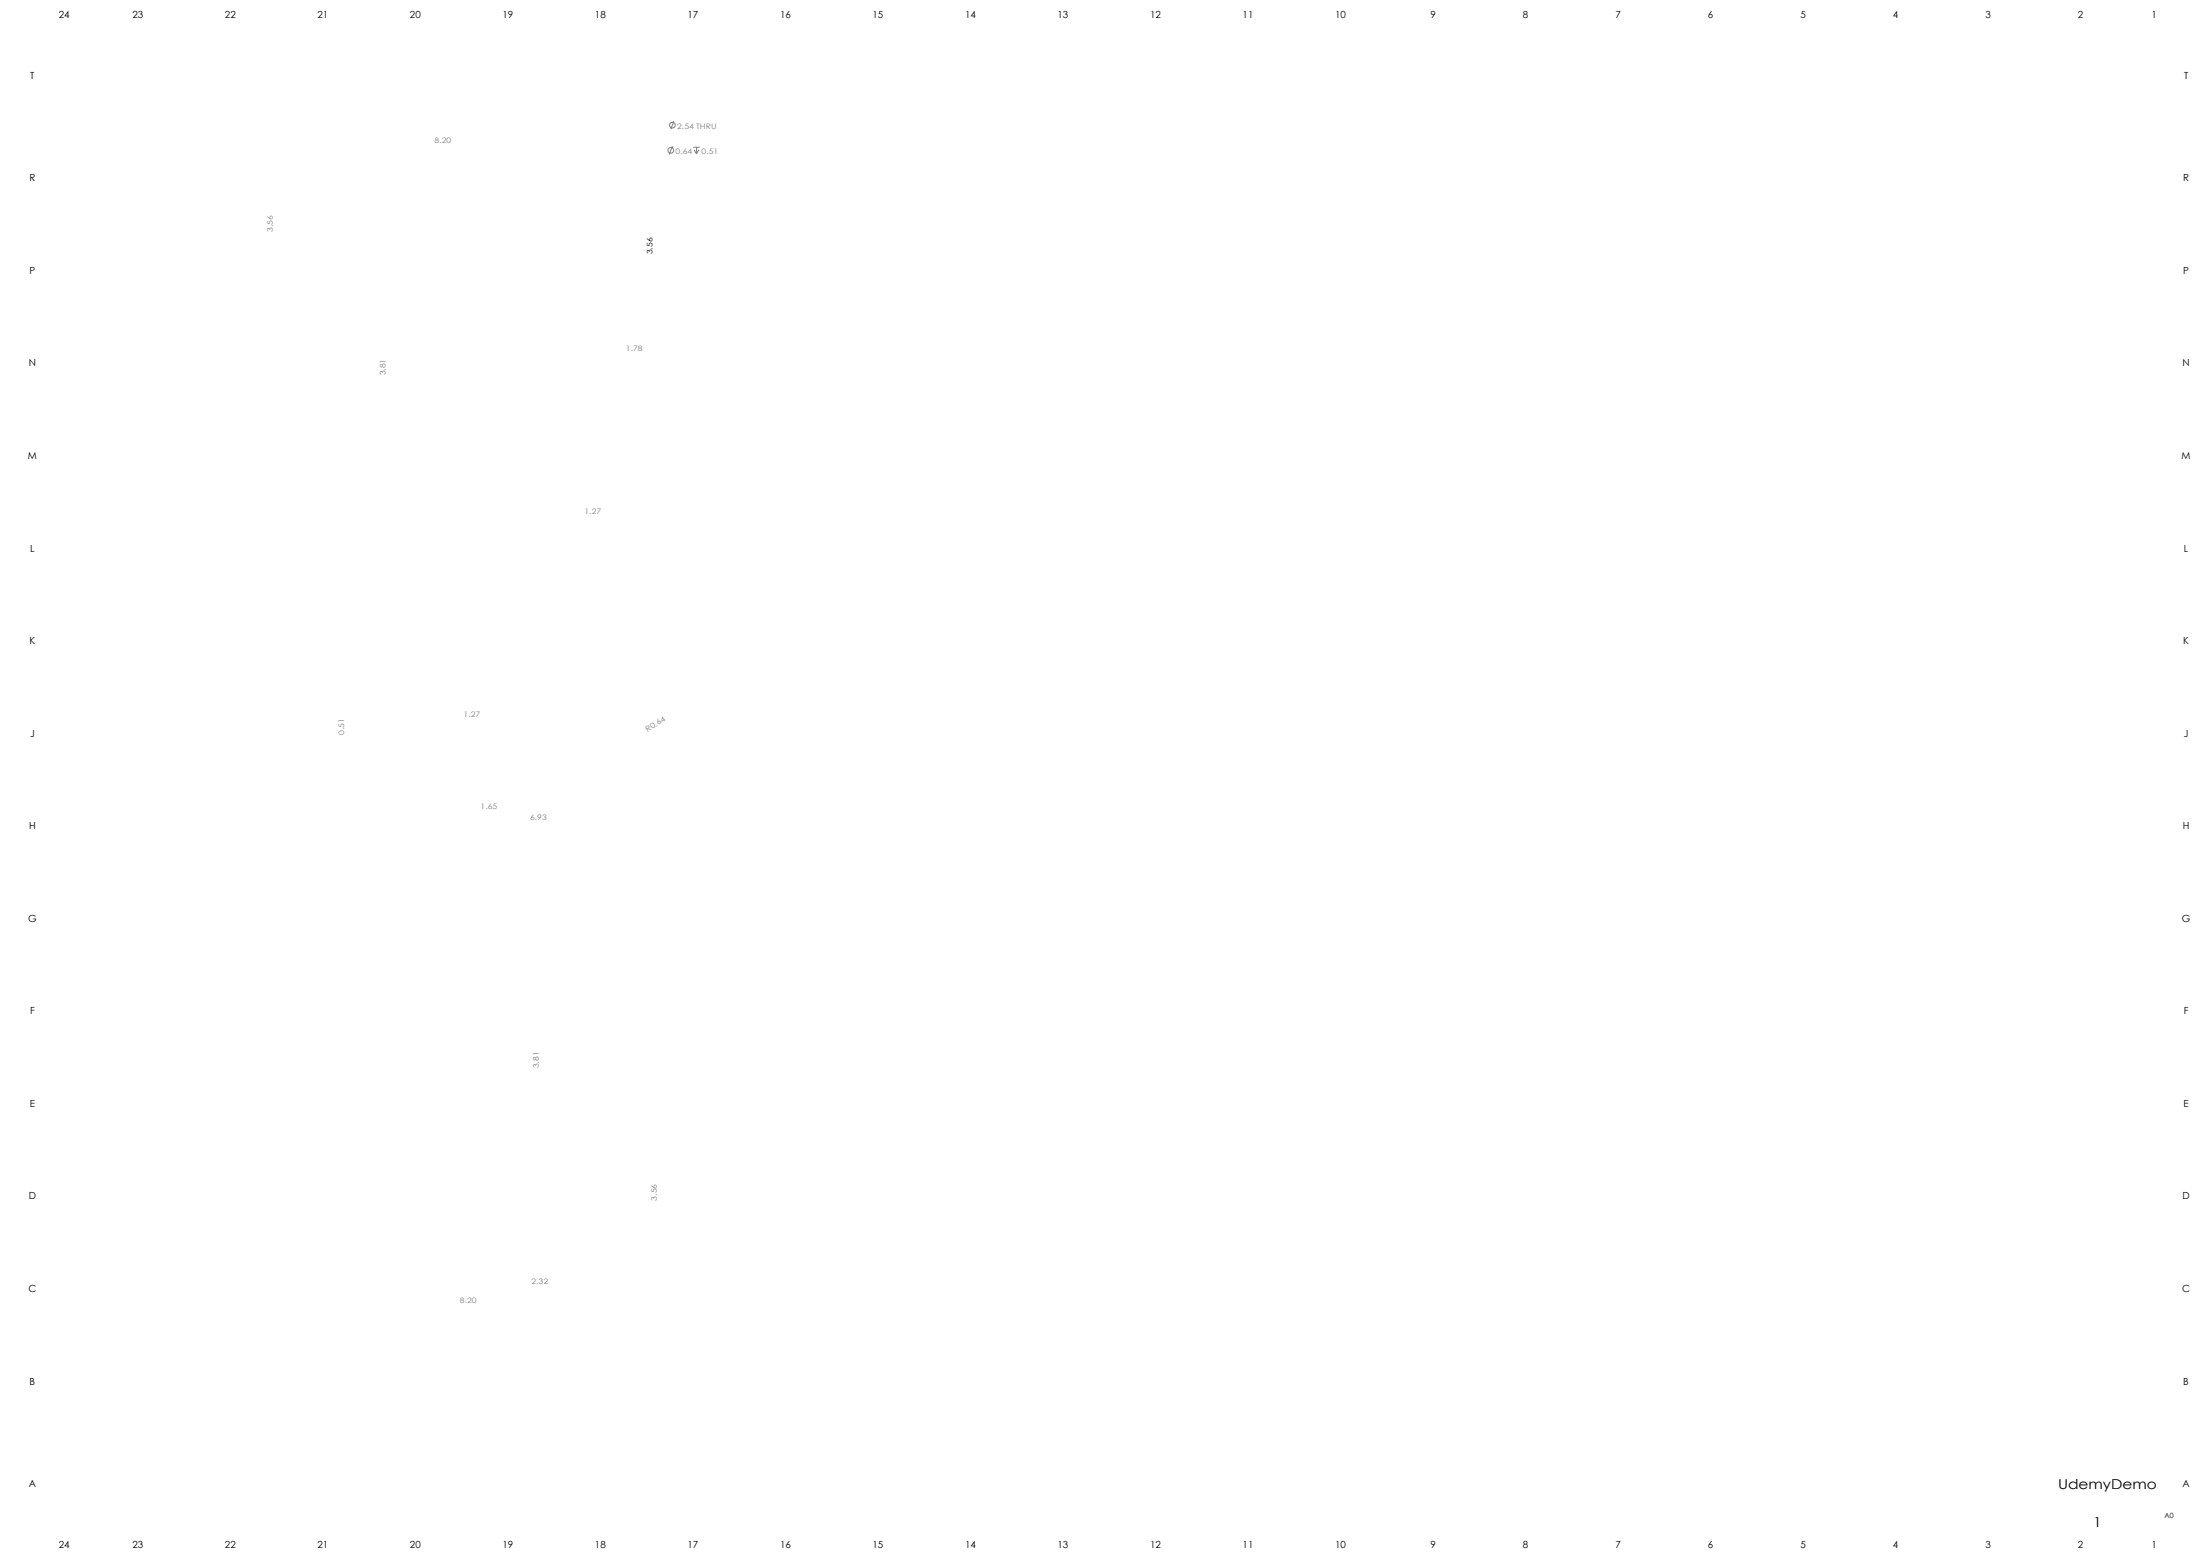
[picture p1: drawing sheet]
<svg xmlns="http://www.w3.org/2000/svg" width="1189mm" height="841mm" viewBox="0 0 1189 841" stroke-linecap="round" stroke-linejoin="round" font-family="sans-serif">
<g fill="none" stroke="#808080" stroke-width=".54">
<path d="M363 79l-1 4M364 65l-1 5M375 80h3M376 80v3M375 81l1 2M378 81l-2 2"/>
<circle cx="363" cy="68" r="1.6"/>
<circle cx="363" cy="81" r="1.6"/>
</g>
<g font-size="7.4">
<text x="1112" y="804">UdemyDemo</text>
<text x="1131" y="825">1</text>
</g>
<g font-size="5.3">
<text x="32" y="10">24</text>
<text x="72" y="10">23</text>
<text x="122" y="10">22</text>
<text x="172" y="10">21</text>
<text x="222" y="10">20</text>
<text x="272" y="10">19</text>
<text x="322" y="10">18</text>
<text x="372" y="10">17</text>
<text x="422" y="10">16</text>
<text x="472" y="10">15</text>
<text x="522" y="10">14</text>
<text x="572" y="10">13</text>
<text x="622" y="10">12</text>
<text x="672" y="10">11</text>
<text x="722" y="10">10</text>
<text x="773" y="10">9</text>
<text x="823" y="10">8</text>
<text x="873" y="10">7</text>
<text x="923" y="10">6</text>
<text x="973" y="10">5</text>
<text x="1023" y="10">4</text>
<text x="1073" y="10">3</text>
<text x="1123" y="10">2</text>
<text x="1163" y="10">1</text>
<text x="16" y="43">T</text>
<text x="1180" y="43">T</text>
<text x="16" y="98">R</text>
<text x="1180" y="98">R</text>
<text x="16" y="148">P</text>
<text x="1180" y="148">P</text>
<text x="16" y="198">N</text>
<text x="1180" y="198">N</text>
<text x="15" y="248">M</text>
<text x="1179" y="248">M</text>
<text x="16" y="298">L</text>
<text x="1180" y="298">L</text>
<text x="16" y="348">K</text>
<text x="1180" y="348">K</text>
<text x="16" y="398">J</text>
<text x="1180" y="398">J</text>
<text x="16" y="448">H</text>
<text x="1180" y="448">H</text>
<text x="15" y="498">G</text>
<text x="1179" y="498">G</text>
<text x="16" y="548">F</text>
<text x="1180" y="548">F</text>
<text x="16" y="598">E</text>
<text x="1180" y="598">E</text>
<text x="16" y="648">D</text>
<text x="1180" y="648">D</text>
<text x="15" y="698">C</text>
<text x="1179" y="698">C</text>
<text x="16" y="748">B</text>
<text x="1180" y="748">B</text>
<text x="16" y="803">A</text>
<text x="1180" y="803">A</text>
<text x="32" y="836">24</text>
<text x="72" y="836">23</text>
<text x="122" y="836">22</text>
<text x="172" y="836">21</text>
<text x="222" y="836">20</text>
<text x="272" y="836">19</text>
<text x="322" y="836">18</text>
<text x="372" y="836">17</text>
<text x="422" y="836">16</text>
<text x="472" y="836">15</text>
<text x="522" y="836">14</text>
<text x="572" y="836">13</text>
<text x="622" y="836">12</text>
<text x="672" y="836">11</text>
<text x="722" y="836">10</text>
<text x="773" y="836">9</text>
<text x="823" y="836">8</text>
<text x="873" y="836">7</text>
<text x="923" y="836">6</text>
<text x="973" y="836">5</text>
<text x="1023" y="836">4</text>
<text x="1073" y="836">3</text>
<text x="1123" y="836">2</text>
<text x="1163" y="836">1</text>
</g>
<g font-size="4.1" fill="#808080">
<text x="366" y="70">2.54 THRU</text>
<text x="235" y="77">8.20</text>
<text x="365" y="83">0.64</text>
<text x="379" y="83">0.51</text>
<text x="147" y="125" transform="rotate(-90 147 125)">3.56</text>
<text x="338" y="189">1.78</text>
<text x="208" y="203" transform="rotate(-90 208 203)">3.81</text>
<text x="316" y="278">1.27</text>
<text x="251" y="387">1.27</text>
<text x="350" y="395" transform="rotate(-32 350 395)">R0.64</text>
<text x="186" y="397" transform="rotate(-90 186 397)">0.51</text>
<text x="260" y="437">1.65</text>
<text x="286" y="443">6.93</text>
<text x="291" y="577" transform="rotate(-90 291 577)">3.81</text>
<text x="355" y="648" transform="rotate(-90 355 648)">3.56</text>
<text x="287" y="694">2.32</text>
<text x="249" y="704">8.20</text>
</g>
<text font-size="4.1" x="353" y="137" transform="rotate(-90 353 137)">3.56</text>
<text font-size="3.9" x="1170" y="820">A0</text>
</svg>
